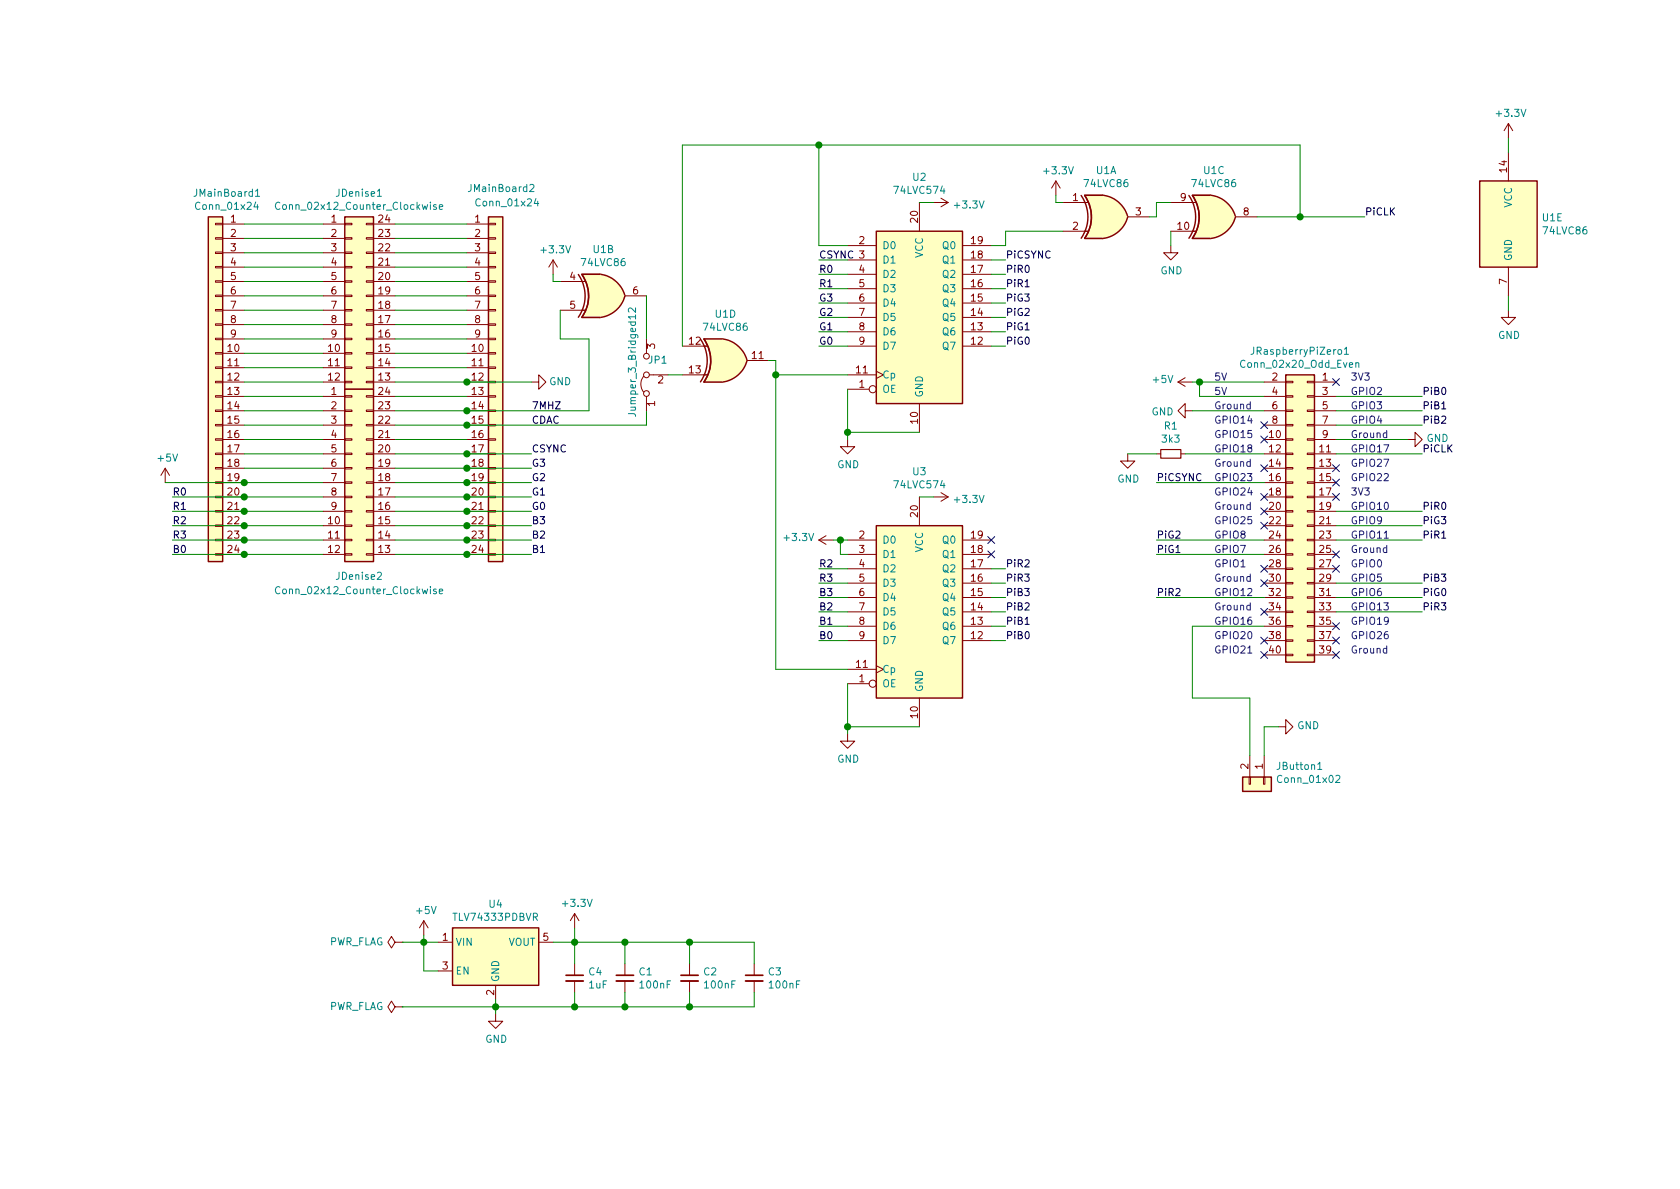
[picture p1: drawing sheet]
EESchema Schematic File Version 4
LIBS:deniseadapter-cache
EELAYER 26 0
EELAYER END
$Descr A4 11693 8268
encoding utf-8
Sheet 1 1
Title "RGBtoHDMI Denise Adapter"
Date ""
Rev "2"
Comp ""
Comment1 ""
Comment2 ""
Comment3 ""
Comment4 ""
$EndDescr
$Comp
L Connector_Generic:Conn_02x20_Odd_Even JRaspberryPiZero1
U 1 1
P 9100 3550
F 0 "JRaspberryPiZero1" H 9150 4667 50  0000 C CNN
F 1 "Conn_02x20_Odd_Even" H 9150 4576 50  0000 C CNN
F 2 "Connector_PinSocket_2.54mm:PinSocket_2x20_P2.54mm_Vertical" H 9100 3550 50  0001 C CNN
F 3 "~" H 9100 3550 50  0001 C CNN
	1    9100 3550
	-1   0    0    -1  
$EndComp
$Comp
L power:GND #PWR0101
U 1 1
P 3700 2650
F 0 "#PWR0101" H 3700 2400 50  0001 C CNN
F 1 "GND" V 3700 2450 50  0000 C CNN
F 2 "" H 3700 2650 50  0001 C CNN
F 3 "" H 3700 2650 50  0001 C CNN
	1    3700 2650
	0    -1   -1   0   
$EndComp
$Comp
L power:+5V #PWR0102
U 1 1
P 1150 3350
F 0 "#PWR0102" H 1150 3200 50  0001 C CNN
F 1 "+5V" H 1165 3523 50  0000 C CNN
F 2 "" H 1150 3350 50  0001 C CNN
F 3 "" H 1150 3350 50  0001 C CNN
	1    1150 3350
	1    0    0    -1  
$EndComp
Text Label 3700 2950 0    50   ~ 0
CDAC
Text Label 1200 3450 0    50   ~ 0
R0
Text Label 1200 3550 0    50   ~ 0
R1
Text Label 1200 3650 0    50   ~ 0
R2
Text Label 1200 3750 0    50   ~ 0
R3
Text Label 1200 3850 0    50   ~ 0
B0
Text Label 3700 3850 0    50   ~ 0
B1
Text Label 3700 3750 0    50   ~ 0
B2
Text Label 3700 3650 0    50   ~ 0
B3
Text Label 3700 3550 0    50   ~ 0
G0
Text Label 3700 3450 0    50   ~ 0
G1
Text Label 3700 3350 0    50   ~ 0
G2
Text Label 3700 3250 0    50   ~ 0
G3
Text Label 3700 3150 0    50   ~ 0
CSYNC
$Comp
L power:+5V #PWR0103
U 1 1
P 8300 2650
F 0 "#PWR0103" H 8300 2500 50  0001 C CNN
F 1 "+5V" V 8315 2778 50  0000 L CNN
F 2 "" H 8300 2650 50  0001 C CNN
F 3 "" H 8300 2650 50  0001 C CNN
	1    8300 2650
	0    -1   -1   0   
$EndComp
$Comp
L power:GND #PWR0104
U 1 1
P 8300 2850
F 0 "#PWR0104" H 8300 2600 50  0001 C CNN
F 1 "GND" V 8305 2722 50  0000 R CNN
F 2 "" H 8300 2850 50  0001 C CNN
F 3 "" H 8300 2850 50  0001 C CNN
	1    8300 2850
	0    1    1    0   
$EndComp
$Comp
L power:GND #PWR0105
U 1 1
P 9800 3050
F 0 "#PWR0105" H 9800 2800 50  0001 C CNN
F 1 "GND" V 9805 2922 50  0000 R CNN
F 2 "" H 9800 3050 50  0001 C CNN
F 3 "" H 9800 3050 50  0001 C CNN
	1    9800 3050
	0    -1   -1   0   
$EndComp
NoConn ~ 9300 2650
NoConn ~ 9300 3450
$Comp
L 74xx:74HC86 U1
U 1 1
P 7700 1500
F 0 "U1" H 7700 1825 50  0000 C CNN
F 1 "74LVC86" H 7700 1734 50  0000 C CNN
F 2 "Package_SO:TSSOP-14_4.4x5mm_P0.65mm" H 7700 1500 50  0001 C CNN
F 3 "http://www.ti.com/lit/gpn/sn74HC86" H 7700 1500 50  0001 C CNN
	1    7700 1500
	1    0    0    -1  
$EndComp
$Comp
L 74xx:74HC86 U1
U 2 1
P 4200 2050
F 0 "U1" H 4200 2375 50  0000 C CNN
F 1 "74LVC86" H 4200 2284 50  0000 C CNN
F 2 "Package_SO:TSSOP-14_4.4x5mm_P0.65mm" H 4200 2050 50  0001 C CNN
F 3 "http://www.ti.com/lit/gpn/sn74HC86" H 4200 2050 50  0001 C CNN
	2    4200 2050
	1    0    0    -1  
$EndComp
$Comp
L 74xx:74HC86 U1
U 3 1
P 8450 1500
F 0 "U1" H 8450 1825 50  0000 C CNN
F 1 "74LVC86" H 8450 1734 50  0000 C CNN
F 2 "Package_SO:TSSOP-14_4.4x5mm_P0.65mm" H 8450 1500 50  0001 C CNN
F 3 "http://www.ti.com/lit/gpn/sn74HC86" H 8450 1500 50  0001 C CNN
	3    8450 1500
	1    0    0    -1  
$EndComp
$Comp
L 74xx:74HC86 U1
U 4 1
P 5050 2500
F 0 "U1" H 5050 2825 50  0000 C CNN
F 1 "74LVC86" H 5050 2734 50  0000 C CNN
F 2 "Package_SO:TSSOP-14_4.4x5mm_P0.65mm" H 5050 2500 50  0001 C CNN
F 3 "http://www.ti.com/lit/gpn/sn74HC86" H 5050 2500 50  0001 C CNN
	4    5050 2500
	1    0    0    -1  
$EndComp
$Comp
L 74xx:74HC86 U1
U 5 1
P 10500 1550
F 0 "U1" H 10730 1596 50  0000 L CNN
F 1 "74LVC86" H 10730 1505 50  0000 L CNN
F 2 "Package_SO:TSSOP-14_4.4x5mm_P0.65mm" H 10500 1550 50  0001 C CNN
F 3 "http://www.ti.com/lit/gpn/sn74HC86" H 10500 1550 50  0001 C CNN
	5    10500 1550
	1    0    0    -1  
$EndComp
$Comp
L 74xx:74HCT574 U3
U 1 1
P 6400 4250
F 0 "U3" H 6400 5228 50  0000 C CNN
F 1 "74LVC574" H 6400 5137 50  0000 C CNN
F 2 "Package_SO:TSSOP-20_4.4x6.5mm_P0.65mm" H 6400 4250 50  0001 C CNN
F 3 "http://www.ti.com/lit/gpn/sn74HCT574" H 6400 4250 50  0001 C CNN
	1    6400 4250
	1    0    0    -1  
$EndComp
$Comp
L 74xx:74HCT574 U2
U 1 1
P 6400 2200
F 0 "U2" H 6400 3178 50  0000 C CNN
F 1 "74LVC574" H 6400 3087 50  0000 C CNN
F 2 "Package_SO:TSSOP-20_4.4x6.5mm_P0.65mm" H 6400 2200 50  0001 C CNN
F 3 "http://www.ti.com/lit/gpn/sn74HCT574" H 6400 2200 50  0001 C CNN
	1    6400 2200
	1    0    0    -1  
$EndComp
Wire Wire Line
	5400 4650 5400 2600
Wire Wire Line
	5400 2600 5900 2600
Wire Wire Line
	5400 4650 5900 4650
$Comp
L power:GND #PWR0112
U 1 1
P 5900 3050
F 0 "#PWR0112" H 5900 2800 50  0001 C CNN
F 1 "GND" H 5905 2877 50  0000 C CNN
F 2 "" H 5900 3050 50  0001 C CNN
F 3 "" H 5900 3050 50  0001 C CNN
	1    5900 3050
	1    0    0    -1  
$EndComp
Wire Wire Line
	6400 3000 5900 3000
Wire Wire Line
	5900 3000 5900 3050
Wire Wire Line
	5900 2700 5900 3000
Connection ~ 5900 3000
$Comp
L power:GND #PWR0113
U 1 1
P 5900 5100
F 0 "#PWR0113" H 5900 4850 50  0001 C CNN
F 1 "GND" H 5905 4927 50  0000 C CNN
F 2 "" H 5900 5100 50  0001 C CNN
F 3 "" H 5900 5100 50  0001 C CNN
	1    5900 5100
	1    0    0    -1  
$EndComp
Wire Wire Line
	5900 4750 5900 5050
Wire Wire Line
	6400 5050 5900 5050
Connection ~ 5900 5050
Wire Wire Line
	5900 5050 5900 5100
$Comp
L power:+3.3V #PWR0114
U 1 1
P 6500 1400
F 0 "#PWR0114" H 6500 1250 50  0001 C CNN
F 1 "+3.3V" V 6515 1528 50  0000 L CNN
F 2 "" H 6500 1400 50  0001 C CNN
F 3 "" H 6500 1400 50  0001 C CNN
	1    6500 1400
	0    1    1    0   
$EndComp
$Comp
L power:+3.3V #PWR0115
U 1 1
P 6500 3450
F 0 "#PWR0115" H 6500 3300 50  0001 C CNN
F 1 "+3.3V" V 6515 3578 50  0000 L CNN
F 2 "" H 6500 3450 50  0001 C CNN
F 3 "" H 6500 3450 50  0001 C CNN
	1    6500 3450
	0    1    1    0   
$EndComp
Wire Wire Line
	6400 3450 6500 3450
Wire Wire Line
	6400 1400 6500 1400
Text Label 5700 4450 0    50   ~ 0
B0
Text Label 5700 4350 0    50   ~ 0
B1
Text Label 5700 4250 0    50   ~ 0
B2
Text Label 5700 4150 0    50   ~ 0
B3
Text Label 5700 4050 0    50   ~ 0
R3
Text Label 5700 3950 0    50   ~ 0
R2
Text Label 5700 2000 0    50   ~ 0
R1
Text Label 5700 1900 0    50   ~ 0
R0
Text Label 5700 2400 0    50   ~ 0
G0
Text Label 5700 2300 0    50   ~ 0
G1
Text Label 5700 2200 0    50   ~ 0
G2
Text Label 5700 2100 0    50   ~ 0
G3
Connection ~ 5400 2600
Wire Wire Line
	5700 1000 5700 1700
Wire Wire Line
	5700 1700 5900 1700
Connection ~ 5700 1000
$Comp
L power:+3.3V #PWR0117
U 1 1
P 5800 3750
F 0 "#PWR0117" H 5800 3600 50  0001 C CNN
F 1 "+3.3V" V 5815 3878 50  0000 L CNN
F 2 "" H 5800 3750 50  0001 C CNN
F 3 "" H 5800 3750 50  0001 C CNN
	1    5800 3750
	0    -1   -1   0   
$EndComp
Wire Wire Line
	5700 2100 5900 2100
Wire Wire Line
	5700 2200 5900 2200
Wire Wire Line
	5700 2300 5900 2300
Wire Wire Line
	5700 2400 5900 2400
Wire Wire Line
	5700 1000 9050 1000
Wire Wire Line
	5700 3950 5900 3950
Wire Wire Line
	5700 4050 5900 4050
Wire Wire Line
	5700 4150 5900 4150
Wire Wire Line
	5700 4250 5900 4250
Wire Wire Line
	5700 4350 5900 4350
Wire Wire Line
	5700 4450 5900 4450
Text Label 5700 1800 0    50   ~ 0
CSYNC
Wire Wire Line
	5700 2000 5900 2000
Text Label 7000 2400 0    50   ~ 0
PiG0
Text Label 7000 2300 0    50   ~ 0
PiG1
Text Label 7000 2200 0    50   ~ 0
PiG2
Text Label 7000 2100 0    50   ~ 0
PiG3
Text Label 7000 1800 0    50   ~ 0
PiCSYNC
Wire Wire Line
	6900 1700 7000 1700
Wire Wire Line
	6900 2000 7000 2000
Wire Wire Line
	6900 2100 7000 2100
Wire Wire Line
	6900 2200 7000 2200
Wire Wire Line
	6900 2300 7000 2300
Wire Wire Line
	6900 2400 7000 2400
Text Label 7000 1900 0    50   ~ 0
PiR0
Text Label 7000 2000 0    50   ~ 0
PiR1
Text Label 7000 3950 0    50   ~ 0
PiR2
Text Label 7000 4050 0    50   ~ 0
PiR3
Text Label 7000 4150 0    50   ~ 0
PiB3
Text Label 7000 4250 0    50   ~ 0
PiB2
Text Label 7000 4350 0    50   ~ 0
PiB1
Text Label 7000 4450 0    50   ~ 0
PiB0
Wire Wire Line
	6900 3950 7000 3950
Wire Wire Line
	6900 4050 7000 4050
Wire Wire Line
	6900 4150 7000 4150
Wire Wire Line
	6900 4250 7000 4250
Wire Wire Line
	6900 4350 7000 4350
Wire Wire Line
	6900 4450 7000 4450
Text Label 9500 1500 0    50   ~ 0
PiCLK
Text Label 9900 4250 0    50   ~ 0
PiR3
Text Label 8050 4150 0    50   ~ 0
PiR2
Text Label 9900 3750 0    50   ~ 0
PiR1
Text Label 9900 3550 0    50   ~ 0
PiR0
Text Label 9900 3650 0    50   ~ 0
PiG3
Text Label 8050 3750 0    50   ~ 0
PiG2
Text Label 8050 3850 0    50   ~ 0
PiG1
Text Label 9900 4150 0    50   ~ 0
PiG0
Text Label 9900 4050 0    50   ~ 0
PiB3
Text Label 9900 2950 0    50   ~ 0
PiB2
Text Label 9900 2850 0    50   ~ 0
PiB1
Text Label 9900 2750 0    50   ~ 0
PiB0
Text Notes 9400 2650 0    50   ~ 0
3V3
Text Label 8050 3350 0    50   ~ 0
PiCSYNC
Text Label 9900 3150 0    50   ~ 0
PiCLK
NoConn ~ 9300 3250
$Comp
L Regulator_Linear:MIC5504-3.3YM5 U4
U 1 1
P 3450 6650
F 0 "U4" H 3450 7017 50  0000 C CNN
F 1 "TLV74333PDBVR" H 3450 6926 50  0000 C CNN
F 2 "Package_TO_SOT_SMD:SOT-23-5_HandSoldering" H 3450 6250 50  0001 C CNN
F 3 "http://ww1.microchip.com/downloads/en/DeviceDoc/MIC550X.pdf" H 3200 6900 50  0001 C CNN
	1    3450 6650
	1    0    0    -1  
$EndComp
$Comp
L power:GND #PWR0120
U 1 1
P 10500 2150
F 0 "#PWR0120" H 10500 1900 50  0001 C CNN
F 1 "GND" H 10505 1977 50  0000 C CNN
F 2 "" H 10500 2150 50  0001 C CNN
F 3 "" H 10500 2150 50  0001 C CNN
	1    10500 2150
	1    0    0    -1  
$EndComp
$Comp
L power:+3.3V #PWR0121
U 1 1
P 10500 950
F 0 "#PWR0121" H 10500 800 50  0001 C CNN
F 1 "+3.3V" H 10515 1123 50  0000 C CNN
F 2 "" H 10500 950 50  0001 C CNN
F 3 "" H 10500 950 50  0001 C CNN
	1    10500 950 
	1    0    0    -1  
$EndComp
Wire Wire Line
	10500 950  10500 1050
Wire Wire Line
	10500 2050 10500 2150
$Comp
L power:+5V #PWR0122
U 1 1
P 2950 6500
F 0 "#PWR0122" H 2950 6350 50  0001 C CNN
F 1 "+5V" H 2965 6673 50  0000 C CNN
F 2 "" H 2950 6500 50  0001 C CNN
F 3 "" H 2950 6500 50  0001 C CNN
	1    2950 6500
	1    0    0    -1  
$EndComp
Wire Wire Line
	2950 6500 2950 6550
Wire Wire Line
	2950 6550 3050 6550
$Comp
L power:GND #PWR0123
U 1 1
P 3450 7050
F 0 "#PWR0123" H 3450 6800 50  0001 C CNN
F 1 "GND" H 3455 6877 50  0000 C CNN
F 2 "" H 3450 7050 50  0001 C CNN
F 3 "" H 3450 7050 50  0001 C CNN
	1    3450 7050
	1    0    0    -1  
$EndComp
Wire Wire Line
	3450 6950 3450 7000
Wire Wire Line
	3050 6750 2950 6750
Wire Wire Line
	2950 6750 2950 6550
Connection ~ 2950 6550
Wire Wire Line
	3450 7000 4000 7000
Connection ~ 3450 7000
Wire Wire Line
	3450 7000 3450 7050
$Comp
L Device:C_Small C4
U 1 1
P 4000 6800
F 0 "C4" H 4092 6846 50  0000 L CNN
F 1 "1uF" H 4092 6755 50  0000 L CNN
F 2 "Capacitor_SMD:C_0805_2012Metric_Pad1.15x1.40mm_HandSolder" H 4000 6800 50  0001 C CNN
F 3 "~" H 4000 6800 50  0001 C CNN
	1    4000 6800
	1    0    0    -1  
$EndComp
$Comp
L Device:C_Small C1
U 1 1
P 4350 6800
F 0 "C1" H 4442 6846 50  0000 L CNN
F 1 "100nF" H 4442 6755 50  0000 L CNN
F 2 "Capacitor_SMD:C_0603_1608Metric_Pad1.05x0.95mm_HandSolder" H 4350 6800 50  0001 C CNN
F 3 "~" H 4350 6800 50  0001 C CNN
	1    4350 6800
	1    0    0    -1  
$EndComp
$Comp
L Device:C_Small C2
U 1 1
P 4800 6800
F 0 "C2" H 4892 6846 50  0000 L CNN
F 1 "100nF" H 4892 6755 50  0000 L CNN
F 2 "Capacitor_SMD:C_0603_1608Metric_Pad1.05x0.95mm_HandSolder" H 4800 6800 50  0001 C CNN
F 3 "~" H 4800 6800 50  0001 C CNN
	1    4800 6800
	1    0    0    -1  
$EndComp
$Comp
L Device:C_Small C3
U 1 1
P 5250 6800
F 0 "C3" H 5342 6846 50  0000 L CNN
F 1 "100nF" H 5342 6755 50  0000 L CNN
F 2 "Capacitor_SMD:C_0603_1608Metric_Pad1.05x0.95mm_HandSolder" H 5250 6800 50  0001 C CNN
F 3 "~" H 5250 6800 50  0001 C CNN
	1    5250 6800
	1    0    0    -1  
$EndComp
Wire Wire Line
	3850 6550 4000 6550
Wire Wire Line
	4000 6550 4000 6700
Wire Wire Line
	4000 6900 4000 7000
Connection ~ 4000 7000
Wire Wire Line
	4000 6550 4350 6550
Wire Wire Line
	4350 6550 4350 6700
Connection ~ 4000 6550
Wire Wire Line
	4350 7000 4350 6900
Wire Wire Line
	4000 7000 4350 7000
Wire Wire Line
	4350 6550 4800 6550
Wire Wire Line
	4800 6550 4800 6700
Connection ~ 4350 6550
Wire Wire Line
	4800 6900 4800 7000
Wire Wire Line
	4800 7000 4350 7000
Connection ~ 4350 7000
Wire Wire Line
	4800 6550 5250 6550
Wire Wire Line
	5250 6550 5250 6700
Connection ~ 4800 6550
Wire Wire Line
	5250 6900 5250 7000
Wire Wire Line
	5250 7000 4800 7000
Connection ~ 4800 7000
$Comp
L power:+3.3V #PWR0124
U 1 1
P 4000 6450
F 0 "#PWR0124" H 4000 6300 50  0001 C CNN
F 1 "+3.3V" H 4015 6623 50  0000 C CNN
F 2 "" H 4000 6450 50  0001 C CNN
F 3 "" H 4000 6450 50  0001 C CNN
	1    4000 6450
	1    0    0    -1  
$EndComp
Wire Wire Line
	4000 6450 4000 6550
$Comp
L power:PWR_FLAG #FLG0101
U 1 1
P 2800 7000
F 0 "#FLG0101" H 2800 7075 50  0001 C CNN
F 1 "PWR_FLAG" V 2800 7128 50  0000 L CNN
F 2 "" H 2800 7000 50  0001 C CNN
F 3 "~" H 2800 7000 50  0001 C CNN
	1    2800 7000
	0    -1   -1   0   
$EndComp
$Comp
L power:PWR_FLAG #FLG0102
U 1 1
P 2800 6550
F 0 "#FLG0102" H 2800 6625 50  0001 C CNN
F 1 "PWR_FLAG" V 2800 6678 50  0000 L CNN
F 2 "" H 2800 6550 50  0001 C CNN
F 3 "~" H 2800 6550 50  0001 C CNN
	1    2800 6550
	0    -1   -1   0   
$EndComp
Wire Wire Line
	2800 6550 2950 6550
Wire Wire Line
	2800 7000 3450 7000
NoConn ~ 8800 3450
$Comp
L Connector_Generic:Conn_01x24 JMainBoard1
U 1 1
P 1500 2650
F 0 "JMainBoard1" H 1420 3967 50  0000 C CNN
F 1 "Conn_01x24" H 1420 3876 50  0000 C CNN
F 2 "Connector_PinHeader_2.54mm:PinHeader_1x24_P2.54mm_Vertical" H 1500 2650 50  0001 C CNN
F 3 "~" H 1500 2650 50  0001 C CNN
	1    1500 2650
	-1   0    0    -1  
$EndComp
$Comp
L Connector_Generic:Conn_01x24 JMainBoard2
U 1 1
P 3450 2650
F 0 "JMainBoard2" H 3250 4000 50  0000 L CNN
F 1 "Conn_01x24" H 3300 3900 50  0000 L CNN
F 2 "Connector_PinHeader_2.54mm:PinHeader_1x24_P2.54mm_Vertical" H 3450 2650 50  0001 C CNN
F 3 "~" H 3450 2650 50  0001 C CNN
	1    3450 2650
	1    0    0    -1  
$EndComp
Wire Wire Line
	1200 3850 1700 3850
Wire Wire Line
	1200 3750 1700 3750
Wire Wire Line
	1200 3650 1700 3650
Wire Wire Line
	1700 3650 2250 3650
Connection ~ 1700 3650
Wire Wire Line
	1200 3550 1700 3550
Wire Wire Line
	1700 3550 2250 3550
Connection ~ 1700 3550
Wire Wire Line
	1200 3450 1700 3450
Wire Wire Line
	1700 3450 2250 3450
Connection ~ 1700 3450
Wire Wire Line
	1700 3750 2250 3750
Connection ~ 1700 3750
Wire Wire Line
	1700 3850 2250 3850
Connection ~ 1700 3850
Wire Wire Line
	1150 3350 1700 3350
Wire Wire Line
	1700 3350 2250 3350
Connection ~ 1700 3350
Wire Wire Line
	1700 3250 2250 3250
Wire Wire Line
	1700 3150 2250 3150
Wire Wire Line
	1700 3050 2250 3050
Wire Wire Line
	1700 2950 2250 2950
Wire Wire Line
	1700 2850 2250 2850
Wire Wire Line
	1700 2750 2250 2750
Wire Wire Line
	1700 2650 2250 2650
Wire Wire Line
	1700 2550 2250 2550
Wire Wire Line
	1700 2450 2250 2450
Wire Wire Line
	1700 2350 2250 2350
Wire Wire Line
	1700 2250 2250 2250
Wire Wire Line
	1700 2150 2250 2150
Wire Wire Line
	1700 2050 2250 2050
Wire Wire Line
	1700 1950 2250 1950
Wire Wire Line
	1700 1850 2250 1850
Wire Wire Line
	1700 1750 2250 1750
Wire Wire Line
	1700 1650 2250 1650
Wire Wire Line
	1700 1550 2250 1550
Wire Wire Line
	2750 3850 3250 3850
Wire Wire Line
	2750 3750 3250 3750
Wire Wire Line
	2750 3650 3250 3650
Wire Wire Line
	2750 3550 3250 3550
Wire Wire Line
	2750 3450 3250 3450
Wire Wire Line
	2750 3350 3250 3350
Wire Wire Line
	2750 3250 3250 3250
Wire Wire Line
	2750 3150 3250 3150
Wire Wire Line
	2750 3050 3250 3050
Wire Wire Line
	2750 2950 3250 2950
Wire Wire Line
	2750 2850 3250 2850
Wire Wire Line
	2750 2750 3250 2750
Wire Wire Line
	2750 2550 3250 2550
Wire Wire Line
	2750 2450 3250 2450
Wire Wire Line
	2750 2350 3250 2350
Wire Wire Line
	2750 2250 3250 2250
Wire Wire Line
	2750 2150 3250 2150
Wire Wire Line
	2750 2050 3250 2050
Wire Wire Line
	2750 1950 3250 1950
Wire Wire Line
	2750 1850 3250 1850
Wire Wire Line
	2750 1750 3250 1750
Wire Wire Line
	2750 1650 3250 1650
Wire Wire Line
	2750 1550 3250 1550
Connection ~ 3250 2650
Wire Wire Line
	2750 2650 3250 2650
Connection ~ 3250 3150
Wire Wire Line
	3250 3150 3700 3150
Connection ~ 3250 3250
Wire Wire Line
	3250 3250 3700 3250
Connection ~ 3250 3350
Wire Wire Line
	3250 3350 3700 3350
Connection ~ 3250 3450
Wire Wire Line
	3250 3450 3700 3450
Connection ~ 3250 3550
Wire Wire Line
	3250 3550 3700 3550
Connection ~ 3250 3650
Wire Wire Line
	3250 3650 3700 3650
Connection ~ 3250 3750
Wire Wire Line
	3250 3750 3700 3750
Connection ~ 3250 3850
Wire Wire Line
	3250 3850 3700 3850
Text Notes 8450 2650 0    50   ~ 0
5V
Text Notes 8450 2750 0    50   ~ 0
5V
Text Notes 8450 2850 0    50   ~ 0
Ground
Text Notes 8450 2950 0    50   ~ 0
GPIO14
Text Notes 8450 3050 0    50   ~ 0
GPIO15
Text Notes 8450 3150 0    50   ~ 0
GPIO18
Text Notes 8450 3250 0    50   ~ 0
Ground
Text Notes 8450 3350 0    50   ~ 0
GPIO23
Text Notes 8450 3450 0    50   ~ 0
GPIO24
Text Notes 8450 3550 0    50   ~ 0
Ground
Text Notes 8450 3650 0    50   ~ 0
GPIO25
Text Notes 8450 3750 0    50   ~ 0
GPIO8
Text Notes 8450 3850 0    50   ~ 0
GPIO7
Text Notes 8450 3950 0    50   ~ 0
GPIO1
Text Notes 8450 4150 0    50   ~ 0
GPIO12
Text Notes 8450 4250 0    50   ~ 0
Ground
Text Notes 8450 4350 0    50   ~ 0
GPIO16
Text Notes 8450 4550 0    50   ~ 0
GPIO21
Text Notes 8450 4450 0    50   ~ 0
GPIO20
Text Notes 8450 4050 0    50   ~ 0
Ground
Text Notes 9400 2750 0    50   ~ 0
GPIO2
Text Notes 9400 2850 0    50   ~ 0
GPIO3
Text Notes 9400 2950 0    50   ~ 0
GPIO4
Text Notes 9400 3050 0    50   ~ 0
Ground
Text Notes 9400 3150 0    50   ~ 0
GPIO17
Text Notes 9400 3250 0    50   ~ 0
GPIO27
Text Notes 9400 3350 0    50   ~ 0
GPIO22
Text Notes 9400 3450 0    50   ~ 0
3V3
Text Notes 9400 3550 0    50   ~ 0
GPIO10
Text Notes 9400 3650 0    50   ~ 0
GPIO9
Text Notes 9400 3750 0    50   ~ 0
GPIO11
Text Notes 9400 3850 0    50   ~ 0
Ground
Text Notes 9400 3950 0    50   ~ 0
GPIO0
Text Notes 9400 4050 0    50   ~ 0
GPIO5
Text Notes 9400 4150 0    50   ~ 0
GPIO6
Text Notes 9400 4250 0    50   ~ 0
GPIO13
Text Notes 9400 4350 0    50   ~ 0
GPIO19
Text Notes 9400 4450 0    50   ~ 0
GPIO26
Text Notes 9400 4550 0    50   ~ 0
Ground
Wire Wire Line
	8300 2850 8800 2850
Wire Wire Line
	8800 2650 8350 2650
Wire Wire Line
	8800 2750 8350 2750
Wire Wire Line
	8350 2750 8350 2650
Connection ~ 8350 2650
Wire Wire Line
	8350 2650 8300 2650
Wire Wire Line
	9300 3050 9800 3050
Wire Wire Line
	9300 3150 9900 3150
NoConn ~ 8800 3550
NoConn ~ 9300 3850
NoConn ~ 9300 4550
NoConn ~ 8800 4250
NoConn ~ 8800 4050
NoConn ~ 8800 2950
NoConn ~ 8800 3050
NoConn ~ 8800 3250
NoConn ~ 9300 3350
NoConn ~ 8800 4550
NoConn ~ 8800 3650
Wire Wire Line
	8050 3350 8800 3350
Wire Wire Line
	8050 3750 8800 3750
Wire Wire Line
	8050 3850 8800 3850
Wire Wire Line
	8050 4150 8800 4150
NoConn ~ 8800 3950
Wire Wire Line
	9300 4250 9900 4250
Wire Wire Line
	9300 4150 9900 4150
Wire Wire Line
	9300 4050 9900 4050
NoConn ~ 9300 3950
Wire Wire Line
	9300 3750 9900 3750
Wire Wire Line
	9300 3650 9900 3650
Wire Wire Line
	9300 3550 9900 3550
$Comp
L Device:R_Small R1
U 1 1
P 8150 3150
F 0 "R1" V 7954 3150 50  0000 C CNN
F 1 "3k3" V 8045 3150 50  0000 C CNN
F 2 "Resistor_SMD:R_0805_2012Metric_Pad1.15x1.40mm_HandSolder" H 8150 3150 50  0001 C CNN
F 3 "~" H 8150 3150 50  0001 C CNN
	1    8150 3150
	0    1    1    0   
$EndComp
$Comp
L power:GND #PWR0106
U 1 1
P 7850 3150
F 0 "#PWR0106" H 7850 2900 50  0001 C CNN
F 1 "GND" H 7855 2977 50  0000 C CNN
F 2 "" H 7850 3150 50  0001 C CNN
F 3 "" H 7850 3150 50  0001 C CNN
	1    7850 3150
	1    0    0    -1  
$EndComp
$Comp
L Connector_Generic:Conn_02x12_Counter_Clockwise JDenise1
U 1 1
P 2450 2050
F 0 "JDenise1" H 2500 2767 50  0000 C CNN
F 1 "Conn_02x12_Counter_Clockwise" H 2500 2676 50  0000 C CNN
F 2 "Package_DIP:DIP-24_W15.24mm_Socket" H 2450 2050 50  0001 C CNN
F 3 "~" H 2450 2050 50  0001 C CNN
	1    2450 2050
	1    0    0    -1  
$EndComp
$Comp
L Connector_Generic:Conn_02x12_Counter_Clockwise JDenise2
U 1 1
P 2450 3250
F 0 "JDenise2" H 2500 2500 50  0000 C CNN
F 1 "Conn_02x12_Counter_Clockwise" H 2500 2400 50  0000 C CNN
F 2 "Package_DIP:DIP-24_W15.24mm_Socket" H 2450 3250 50  0001 C CNN
F 3 "~" H 2450 3250 50  0001 C CNN
	1    2450 3250
	1    0    0    -1  
$EndComp
Wire Wire Line
	7850 3150 8050 3150
Wire Wire Line
	8250 3150 8800 3150
NoConn ~ 8800 4450
NoConn ~ 9300 4350
Wire Wire Line
	9300 2750 9900 2750
Wire Wire Line
	9300 2850 9900 2850
Wire Wire Line
	9300 2950 9900 2950
Wire Wire Line
	8000 1500 8050 1500
Wire Wire Line
	6900 1800 7000 1800
Wire Wire Line
	6900 1900 7000 1900
Wire Wire Line
	5700 1800 5900 1800
Wire Wire Line
	5700 1900 5900 1900
Wire Wire Line
	5800 3750 5850 3750
Wire Wire Line
	5850 3750 5850 3850
Wire Wire Line
	5850 3850 5900 3850
Connection ~ 5850 3750
Wire Wire Line
	5850 3750 5900 3750
NoConn ~ 6900 3750
NoConn ~ 6900 3850
$Comp
L power:+3.3V #PWR0107
U 1 1
P 7350 1350
F 0 "#PWR0107" H 7350 1200 50  0001 C CNN
F 1 "+3.3V" H 7365 1523 50  0000 C CNN
F 2 "" H 7350 1350 50  0001 C CNN
F 3 "" H 7350 1350 50  0001 C CNN
	1    7350 1350
	1    0    0    -1  
$EndComp
Wire Wire Line
	7400 1600 7000 1600
Wire Wire Line
	7000 1600 7000 1700
Wire Wire Line
	7350 1350 7350 1400
Wire Wire Line
	7350 1400 7400 1400
$Comp
L Connector_Generic:Conn_01x02 JButton1
U 1 1
P 8800 5450
F 0 "JButton1" V 8673 5530 50  0000 L CNN
F 1 "Conn_01x02" V 8764 5530 50  0000 L CNN
F 2 "Connector_PinHeader_2.54mm:PinHeader_1x02_P2.54mm_Horizontal" H 8800 5450 50  0001 C CNN
F 3 "~" H 8800 5450 50  0001 C CNN
	1    8800 5450
	0    1    1    0   
$EndComp
$Comp
L power:GND #PWR0109
U 1 1
P 8900 5050
F 0 "#PWR0109" H 8900 4800 50  0001 C CNN
F 1 "GND" V 8905 4922 50  0000 R CNN
F 2 "" H 8900 5050 50  0001 C CNN
F 3 "" H 8900 5050 50  0001 C CNN
	1    8900 5050
	0    -1   -1   0   
$EndComp
Wire Wire Line
	8800 5250 8800 5050
Wire Wire Line
	8800 5050 8900 5050
Wire Wire Line
	8700 5250 8700 4850
Wire Wire Line
	8800 4350 8300 4350
Wire Wire Line
	8300 4350 8300 4850
Wire Wire Line
	8300 4850 8700 4850
NoConn ~ 9300 4450
Wire Wire Line
	8750 1500 9050 1500
Wire Wire Line
	9050 1500 9050 1000
Connection ~ 9050 1500
Wire Wire Line
	9050 1500 9500 1500
$Comp
L power:GND #PWR0108
U 1 1
P 8150 1700
F 0 "#PWR0108" H 8150 1450 50  0001 C CNN
F 1 "GND" H 8155 1527 50  0000 C CNN
F 2 "" H 8150 1700 50  0001 C CNN
F 3 "" H 8150 1700 50  0001 C CNN
	1    8150 1700
	1    0    0    -1  
$EndComp
Wire Wire Line
	8050 1500 8050 1400
Wire Wire Line
	8050 1400 8150 1400
Wire Wire Line
	8150 1700 8150 1600
Text Label 3700 2850 0    50   ~ 0
7MHZ
Connection ~ 3250 2850
Wire Wire Line
	3700 2650 3250 2650
Wire Wire Line
	5350 2500 5400 2500
Wire Wire Line
	5400 2500 5400 2600
Wire Wire Line
	4750 2400 4750 1000
Wire Wire Line
	4750 1000 5700 1000
Wire Wire Line
	4500 2350 4500 2050
Wire Wire Line
	4100 2850 4100 2350
Wire Wire Line
	4100 2350 3900 2350
Wire Wire Line
	3900 2350 3900 2150
Wire Wire Line
	3250 2850 4100 2850
Connection ~ 3250 2950
Wire Wire Line
	4500 2950 4500 2850
Wire Wire Line
	3250 2950 4500 2950
$Comp
L power:+3.3V #PWR0110
U 1 1
P 3850 1900
F 0 "#PWR0110" H 3850 1750 50  0001 C CNN
F 1 "+3.3V" H 3865 2073 50  0000 C CNN
F 2 "" H 3850 1900 50  0001 C CNN
F 3 "" H 3850 1900 50  0001 C CNN
	1    3850 1900
	1    0    0    -1  
$EndComp
Wire Wire Line
	3850 1900 3850 1950
Wire Wire Line
	3850 1950 3900 1950
$Comp
L Jumper:Jumper_3_Bridged12 JP1
U 1 1
P 4500 2600
F 0 "JP1" V 4600 2450 50  0000 L CNN
F 1 "Jumper_3_Bridged12" H 4200 2700 50  0000 L CNN
F 2 "Connector_PinHeader_2.54mm:PinHeader_1x03_P2.54mm_Horizontal" H 4500 2600 50  0001 C CNN
F 3 "~" H 4500 2600 50  0001 C CNN
	1    4500 2600
	0    -1   -1   0   
$EndComp
Wire Wire Line
	4650 2600 4750 2600
$EndSCHEMATC
